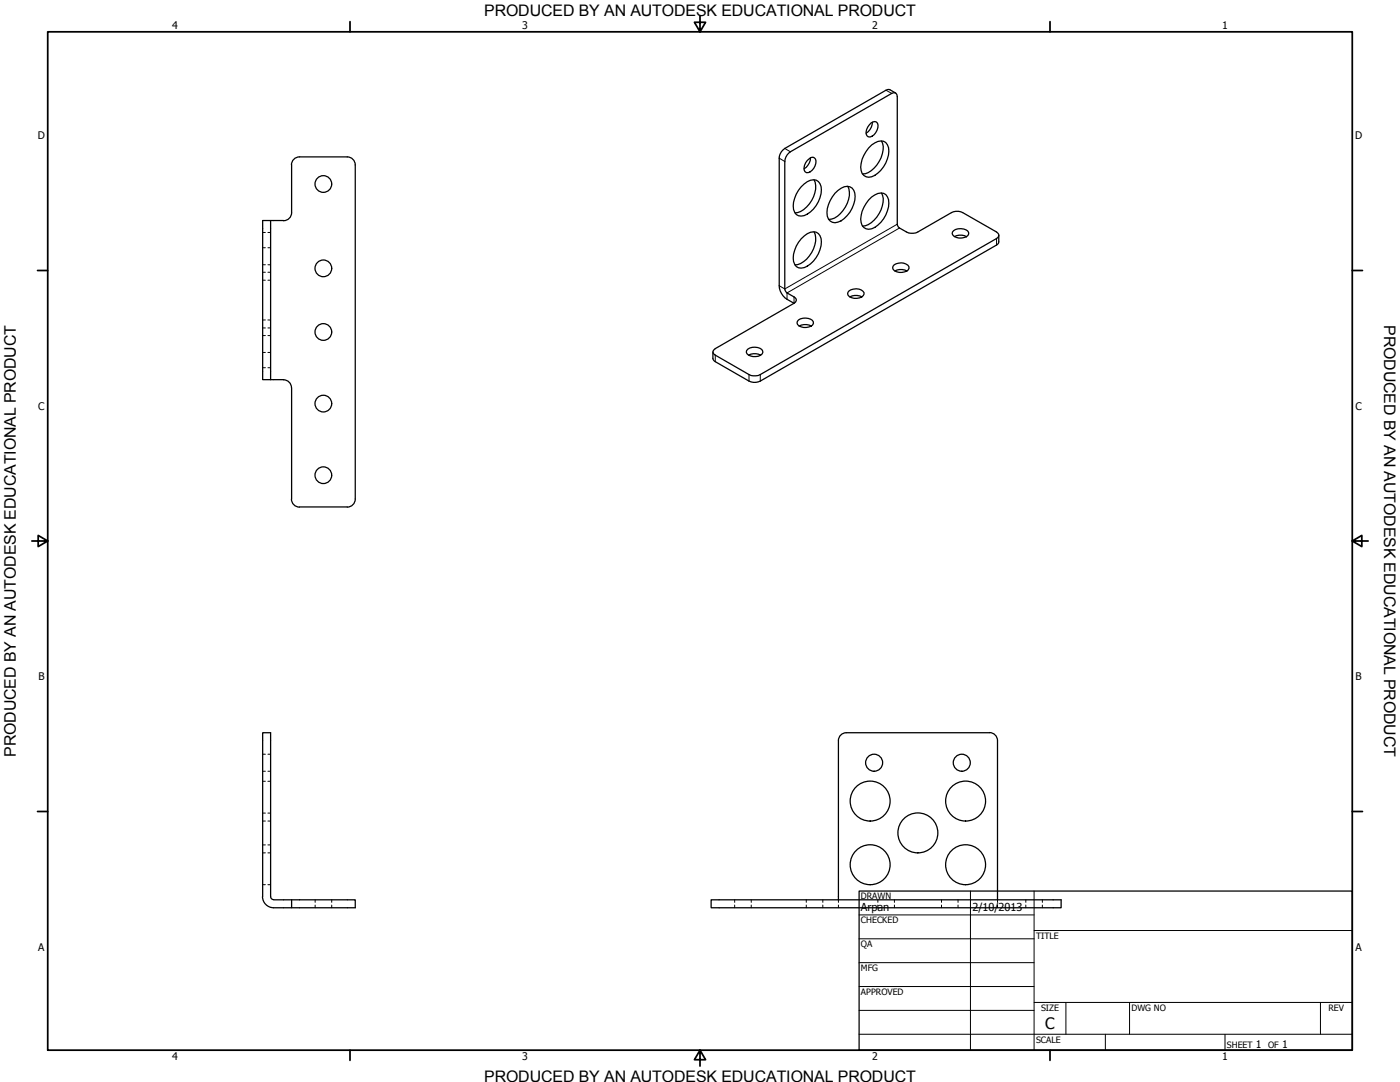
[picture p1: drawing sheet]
<svg xmlns="http://www.w3.org/2000/svg" width="559mm" height="432mm" viewBox="0 0 559 432" stroke-linecap="round" stroke-linejoin="round" font-family="sans-serif">
<!-- layer: Visible (ANSI) -->
<g fill="none" stroke="#000" stroke-width=".51">
<path d="M355.2 35.8l-1.6 .2-40.4 23.2M355.9 37.3l-40.4 23.3M358.1 38.6v50.9M347.7 49.1l.8-.5a1.36 1.36 0 0 1 2 1.4 4.4 4.4 0 0 1-3.9 4.6 3.2 3.2 0 0 1 .4-4.8zM347.9 57.8a4.7 4.7 0 0 1 5.7-.9 7.3 7.3 0 0 1 0 8.1 9.6 9.6 0 0 1-6.9 5.7 3.9 3.9 0 0 1-3-5.5 13.3 13.3 0 0 1 4.2-7.4zM348.2 48.8a5.4 5.4 0 0 1-2.5 4.3M351.9 56.3a9.1 9.1 0 0 1-2 9.6 7.9 7.9 0 0 1-5.7 3.5M116.3 65.8a3.2 3.2 0 0 1 3.3-3.2h19a3.2 3.2 0 0 1 3.2 3.2M116.4 65.8v19M141.8 65.8v133.4a3.2 3.2 0 0 1-3.2 3.2M311 63.1v50.9M313.2 64.5v50.8"/>
<path d="M319.8 74.5a6.5 6.5 0 0 1 6-2.6 4.4 4.4 0 0 1 1.9 5.4 10.7 10.7 0 0 1-7.9 8.9 3.2 3.2 0 0 1-3.2-4 12.6 12.6 0 0 1 3.2-7.7zM322.2 64.1a1.98 1.98 0 0 1 3.3-.6 4.3 4.3 0 0 1-3.6 5.4 3.2 3.2 0 0 1 .3-4.8zM323.5 63a5.2 5.2 0 0 1-2.6 4.4M324.9 71.8a10.4 10.4 0 0 1-4.1 11.8l-1.2 .8-2.3 .6M333.2 77.2a6.5 6.5 0 0 1 6-2.7 5.1 5.1 0 0 1 1.5 7 11.3 11.3 0 0 1-6.2 7.1 3.3 3.3 0 0 1-4.4-3.8 12.6 12.6 0 0 1 3.1-7.6zM338.4 74.4a10.5 10.5 0 0 1-4.1 11.9l-1.2 .8-2.3 .5M346.7 79.8a5.2 5.2 0 0 1 6.9-2.1 7.3 7.3 0 0 1 0 8.1 9.6 9.6 0 0 1-6.9 5.7 3.9 3.9 0 0 1-3-5.5 13.5 13.5 0 0 1 3-6.2zM351.9 77a9.1 9.1 0 0 1-2 9.7 8.2 8.2 0 0 1-5.7 3.5M104.8 88h3.2v63.5h-3.2zM108 88h5.2M116.4 84.9a3.2 3.2 0 0 1-3.2 3.2M319.8 95.3a6.5 6.5 0 0 1 6-2.7 4.4 4.4 0 0 1 1.9 5.4 10.7 10.7 0 0 1-7.9 9 3.2 3.2 0 0 1-3.2-4 12.6 12.6 0 0 1 3.2-7.7z"/>
<path d="M324.9 92.5a10.4 10.4 0 0 1-4.1 11.9l-1.2 .8-2.3 .5M359 91l2.8 1.6M379.8 84.8l-13.5 7.8M380.7 92a4.6 4.6 0 0 1 5.9 .7 1.79 1.79 0 0 1-1.8 2.1 3.8 3.8 0 0 1-4.8-1.6zM380.9 94.4a5.2 5.2 0 0 1 4.9 0M384.2 84.8l13.6 7.8M397.8 97.8l-94.3 54.3M397.8 95.2l-94.3 54.3M314.1 119.4l2.8 1.6-31.4 18.1M314.1 116.9l2.8 1.6M338.9 116.1a4.5 4.5 0 0 1 6 .7 2.97 2.97 0 0 1-4 2.3 2.21 2.21 0 0 1-2.4-2.5zM339.2 118.5a5.1 5.1 0 0 1 4.8 0"/>
<path d="M356.9 105.7a4.4 4.4 0 0 1 5.9 .7 1.79 1.79 0 0 1-1.8 2.1 3.7 3.7 0 0 1-4.7-1.6zM357.2 108.1a5.1 5.1 0 0 1 4.8 0M298.5 139.3a4.5 4.5 0 0 1 5.9 .8 2.15 2.15 0 0 1-2.8 2.2 3.5 3.5 0 0 1-3.7-1.8zM318.7 127.7a4.6 4.6 0 0 1 5.9 .7 1.79 1.79 0 0 1-1.8 2.1 3.7 3.7 0 0 1-4.7-1.6zM319 130.1a5.2 5.2 0 0 1 4.8 0M108 151.5h5.2M113.2 151.6a3.1 3.1 0 0 1 3.1 3.1M116.4 154.7l-.1 44.5a3.2 3.2 0 0 0 3.2 3.2M285.5 144.3l13.5 7.8M285.5 141.7l13.5 7.8M298.8 141.7a5.2 5.2 0 0 1 4.8 0M119.6 202.3h19"/>
<path d="M104.8 357.8a4.5 4.5 0 0 0 4.5 4.5h32.5v-3.2h-25.4M104.8 357.8v-65.4h3.2v65.4l.5 1 .8 .2M109.3 359.1h7.1v3.2M283.8 359.1h139.7v3.2h-139.7zM334.6 359.1v-63.5a3.1 3.1 0 0 1 3.2-3.2h57.1a3.2 3.2 0 0 1 3.2 3.2v63.5"/>
<circle cx="129.1" cy="73.4" r="3.3"/>
<circle cx="129.1" cy="107.1" r="3.3"/>
<circle cx="129.1" cy="132.5" r="3.3"/>
<circle cx="129.1" cy="161.1" r="3.3"/>
<circle cx="129.1" cy="189.6" r="3.3"/>
<circle cx="347.3" cy="319.7" r="8"/>
<circle cx="348.9" cy="304.4" r="3.4"/>
<circle cx="383.9" cy="304.4" r="3.4"/>
<circle cx="385.4" cy="319.7" r="8"/>
<circle cx="366.4" cy="332.4" r="8"/>
<circle cx="347.3" cy="345.1" r="8"/>
<circle cx="385.4" cy="345.1" r="8"/>
</g>
<!-- layer: Hidden (ANSI) -->
<g fill="none" stroke="#000" stroke-width=".4">
<path d="M104.8 92.8h1.1M104.8 98.9h1.1M106.9 92.8h1.1M106.9 98.9h1.1M104.8 108.6h1.1M104.8 105.7h1.1M104.8 111.8h1.1M106.9 108.6h1.1M106.9 105.7h1.1M106.9 111.8h1.1M104.8 130.9h1.1M104.8 133.9h1.1"/>
<path d="M104.8 127.7h1.1M106.9 130.9h1.1M106.9 133.9h1.1M106.9 127.7h1.1M104.8 146.7h1.1M104.8 140.7h1.1M106.9 146.7h1.1M106.9 140.7h1.1M104.8 311.8h1.1M104.8 307.8h1.1M104.8 301h1.1M106.9 311.8h1.1"/>
<path d="M106.9 307.8h1.1M106.9 301h1.1M104.8 327.7h1.1M104.8 337.2h1.1M104.8 324.5h1.1M106.9 327.7h1.1M106.9 337.2h1.1M106.9 324.5h1.1M104.8 353.1h1.1M104.8 340.4h1.1M106.9 353.1h1.1M106.9 340.4h1.1"/>
<path d="M125.8 359.1v1M132.4 359.1v1M293.2 359.1v1M299.8 359.1v1M321.8 359.1v1M328.4 359.1v1M334.6 359.1v1M350.4 359.1v1M357 359.1v1M375.8 359.1v1M382.4 359.1v1M398.1 359.1v1"/>
<path d="M409.4 359.1v1M416.1 359.1v1M125.8 361.2v1.1M132.4 361.2v1.1M293.2 361.2v1.1M299.8 361.2v1.1M321.8 361.2v1.1M328.4 361.2v1.1M334.6 361.2v1.1M350.4 361.2v1.1M357 361.2v1.1M375.8 361.2v1.1"/>
<path d="M382.4 361.2v1.1M398.1 361.2v1.1M409.4 361.2v1.1M416.1 361.2v1.1"/>
</g>
<!-- layer: Visible Narrow (ANSI) -->
<path d="M353.6 36l2.3 1.3M313.2 59.2l2.3 1.4M311 63.1l2.2 1.4M358.1 89.5l-44.9 25.8-2.2-1.3M359 91l-44.9 25.9v2.5M397.8 95.2v2.6M316.9 118.5v2.5M285.5 141.7v2.6M299 149.5v2.6M303.5 149.5v2.6" fill="none" stroke="#000" stroke-width=".4"/>
<g fill="none" stroke="#000" stroke-width=".51">
<path d="M355.2 35.8l2.3 1.3M355.9 37.3l.7-.3a1.35 1.35 0 0 1 1.5 1.6M313.2 59.2a4.8 4.8 0 0 0-2.2 3.9M315.5 60.6a4.9 4.9 0 0 0-2.3 3.9M358.1 89.5l.9 1.5M361.8 92.6a5 5 0 0 0 4.5 0M379.8 84.8a4.9 4.9 0 0 1 4.4 0M397.8 92.6a1.38 1.38 0 0 1 .9 1.3 1.38 1.38 0 0 1-.9 1.3M398.7 93.9l-.1 3.1-.8 .8M311 114a6.8 6.8 0 0 0 3.1 5.4M313.2 115.3l.9 1.6M316.9 118.5a1.33 1.33 0 0 1 1 1.3 1.33 1.33 0 0 1-1 1.2"/>
<path d="M285.5 139.1a1.38 1.38 0 0 0-.9 1.3 1.38 1.38 0 0 0 .9 1.3M284.5 140.5v2.6l1 1.2M299 152.1a5 5 0 0 0 4.5 0M299 149.5a5 5 0 0 0 4.5 0"/>
</g>
<!-- layer: Border (ANSI) -->
<g fill="none" stroke="#000" stroke-width=".7">
<path d="M19 12.7h520.8v406.4h-520.8zM139.7 8.6v4.1M279.4 6.3v6.4l-2.2-3.8h4.4l-2.2 3.8M419.1 8.6v4.1M15 107.9h4M539.8 107.9h4M12.7 215.9h6.3l-3.8-2.2v4.4l3.8-2.2M539.8 215.9l3.8 2.2v-4.4l-3.8 2.2h6.3M15 323.8h4M539.8 323.8h4M139.7 419.1v4.1M279.4 419.1l2.2 3.8h-4.4l2.2-3.8v6.3"/>
<path d="M419.1 419.1v4.1"/>
</g>
<!-- layer: Title (ANSI) -->
<g fill="none" stroke="#000" stroke-width=".4">
<path d="M387.3 355.6v63.5M412.7 355.6v63.5M342.9 365.1h69.8M342.9 374.6h69.8M412.7 371.3h127.1M342.9 384.2h69.8M342.9 393.7h69.8M342.9 412.7h196.9M342.9 403.2h69.8M412.7 400h127.1M425.4 400v12.7M441.2 412.7v6.4"/>
<path d="M450.8 400v12.7M488.9 412.7v6.4M527 400v12.7"/>
</g>
<path d="M342.9 355.6h196.9v63.5h-196.9z" fill="none" stroke="#000" stroke-width=".51"/>
<g font-size="6.4">
<text x="552.4" y="129.8" transform="rotate(90 552.4 129.8)">PRODUCED BY AN AUTODESK EDUCATIONAL PRODUCT</text>
<text x="6.3" y="302" transform="rotate(-90 6.3 302)">PRODUCED BY AN AUTODESK EDUCATIONAL PRODUCT</text>
</g>
<g font-size="6.3">
<text x="193.3" y="6.3">PRODUCED BY AN AUTODESK EDUCATIONAL PRODUCT</text>
<text x="417.2" y="410.6">C</text>
<text x="193.3" y="431.8">PRODUCED BY AN AUTODESK EDUCATIONAL PRODUCT</text>
</g>
<g font-size="4.4">
<text x="343.7" y="363.5">Arpan</text>
<text x="388.1" y="363.7">2/10/2013</text>
</g>
<g font-size="4.2">
<text x="68.7" y="11.7">4</text>
<text x="208.4" y="11.7">3</text>
<text x="348.1" y="11.7">2</text>
<text x="487.8" y="11.7">1</text>
<text x="15.1" y="55.5">D</text>
<text x="540.9" y="55.5">D</text>
<text x="15.2" y="163.4">C</text>
<text x="541" y="163.4">C</text>
<text x="15.3" y="271.4">B</text>
<text x="541.1" y="271.4">B</text>
<text x="15.2" y="379.3">A</text>
<text x="541" y="379.3">A</text>
<text x="501.3" y="418.3">1</text>
<text x="511.8" y="418.3">1</text>
<text x="68.7" y="423.2">4</text>
<text x="208.4" y="423.2">3</text>
<text x="348.1" y="423.2">2</text>
<text x="487.8" y="423.2">1</text>
</g>
<g font-size="3.5">
<text x="343.7" y="358.9">DRAWN</text>
<text x="343.7" y="368.5">CHECKED</text>
<text x="413.5" y="374.6">TITLE</text>
<text x="343.7" y="378">QA</text>
<text x="343.7" y="387.5">MFG</text>
<text x="343.7" y="397.1">APPROVED</text>
<text x="415.5" y="403.4">SIZE</text>
<text x="451.6" y="403.4">DWG NO</text>
<text x="530.3" y="403.4">REV</text>
<text x="413.5" y="416.1">SCALE</text>
<text x="489.7" y="418.3">SHEET</text>
<text x="506.2" y="418.3">OF</text>
</g>
</svg>
